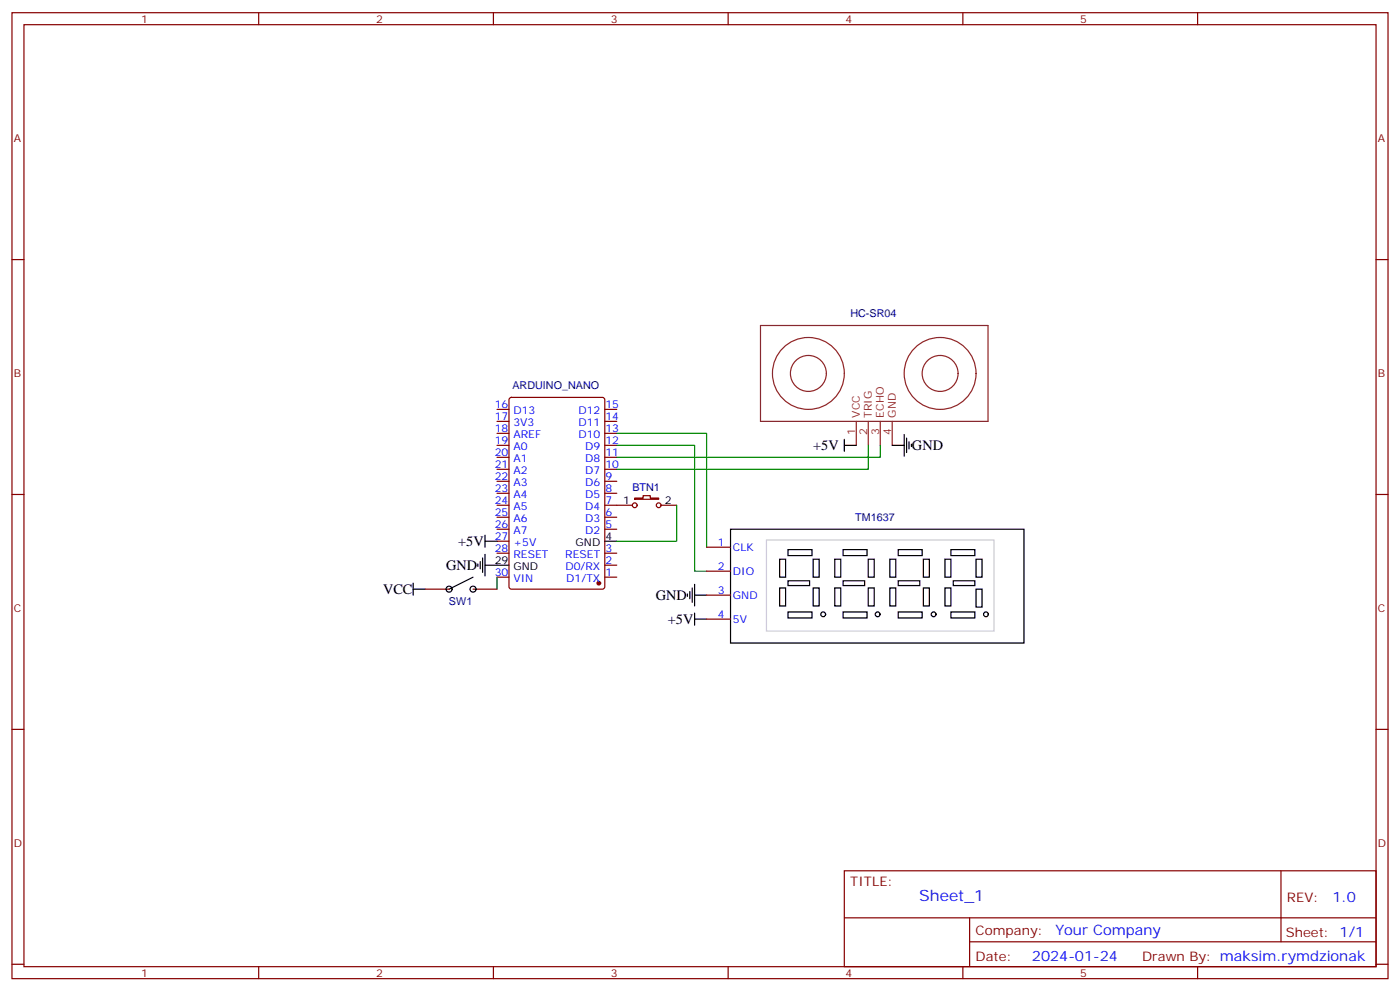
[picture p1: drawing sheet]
<svg xmlns="http://www.w3.org/2000/svg" width="412mm" height="292mm" viewBox="0 0 412 292" stroke-linecap="round" stroke-linejoin="round" font-family="sans-serif">
<g fill="none" stroke="#870000" stroke-width=".35">
<path d="M3.5 3.7h405.4v284.4h-405.4zM7.1 7.3h398.2v277.3h-398.2zM76.2 3.7v3.6M145.3 3.7v3.6M214.5 3.7v3.6M283.6 3.7v3.6M352.8 3.7v3.6M3.5 76.4h3.6M405.3 76.4h3.6M150.2 117.2l.4-.2h26.8l.7 .4 .1 55.3-.5 .7h-27.1l-.6-.4-.1-55.3zM146.4 138.1h3.5M146.4 134.6h3.5"/>
<path d="M146.4 131.1h3.5M146.4 127.6h3.5M146.4 124h3.5M146.4 120.5h3.5M178.2 138.1h3.5M178.2 134.6h3.5M178.2 131.1h3.5M178.2 127.6h3.5M178.2 124h3.5M178.2 120.5h3.5M3.5 145.6h3.6M146.4 155.8h3.5"/>
<path d="M146.4 152.3h3.5M146.4 148.7h3.5M146.4 145.2h3.5M146.4 141.7h3.5M146.4 159.3h3.5M178.2 155.8h3.5M178.2 152.3h3.5M178.2 148.7h8.1M178.2 145.2h3.5M178.2 141.7h3.5M187 146.6h2.4v-.7h2.2v.7h2.4v.4h-7zM194.7 148.7h4.6"/>
<path d="M405.3 145.6h3.6M125.2 173.4h7.1M139.3 173.4h7.1M146.4 169.9h3.5M146.4 162.8h3.5M178.2 169.9h3.5M178.2 166.4h3.5M178.2 162.8h3.5M208.1 175.2h7.1M208.1 168.1h7.1M208.1 161.1h7.1M208.1 182.2h7.1"/>
<path d="M3.5 214.7h3.6M405.3 214.7h3.6M248.7 256.3h156.6v28.3h-156.6zM377.3 256.4v20.8M248.7 270.2h156.5M285.6 277.2h119.6M285.6 270.2v14.1M3.5 283.8h3.6M76.2 284.6v3.5M145.3 284.6v3.5M214.5 284.6v3.5M283.6 284.6v3.5"/>
<path d="M352.8 284.6v3.5M405.3 283.8h3.6"/>
<circle cx="187" cy="148.7" r=".71"/>
<circle cx="194" cy="148.7" r=".71"/>
</g>
<circle cx="176.4" cy="171.7" r=".53" fill="#870000" stroke="#870000" stroke-width=".35"/>
<g fill="none" stroke="#000" stroke-width=".35">
<path d="M248.7 131.1h3.5M248.7 129.3v3.6M262.8 131.1h3.5M266.3 127.9v6.4M267.1 129v4.2M267.8 130v2.2M268.5 130.7v.7M142.9 159.3h3.5M142.9 157.6v3.5M178.2 159.3h3.5M215.2 155.8h86.4v33.5h-86.4zM121.7 173.4h3.5"/>
<path d="M121.7 171.7v3.5M139.3 169.9l-7 3.5M140.8 166v.7M141.5 165.3v2.1M142.2 164.3v4.2M142.9 166.4h7M142.9 163.2v6.3M202.5 174.8v.7M203.2 174.1v2.1M203.9 173.1v4.2M204.6 175.2h3.5M204.6 172v6.4"/>
<path d="M229.7 164.6h1.7v5.3h-1.7zM229.7 173.1h1.7v5.3h-1.7zM232.1 161.8h7.1v1.7h-7.1zM232.1 171h6.4v1.4h-6.4zM239.5 164.6h1.8v5.3h-1.8zM239.5 173.1h1.8v5.3h-1.8zM245.9 164.6h1.7v5.3h-1.7zM245.9 173.1h1.7v5.3h-1.7zM248.4 161.8h7v1.7h-7zM248.4 171h6.3v1.4h-6.3zM255.8 164.6h1.7v5.3h-1.7zM255.8 173.1h1.7v5.3h-1.7z"/>
<path d="M262.1 164.6h1.8v5.3h-1.8zM262.1 173.1h1.8v5.3h-1.8zM264.6 161.8h7v1.7h-7zM264.6 171h6.3v1.4h-6.3zM272 164.6h1.8v5.3h-1.8zM272 173.1h1.8v5.3h-1.8zM278.3 164.6h1.8v5.3h-1.8zM278.3 173.1h1.8v5.3h-1.8zM280.1 161.8h7.1v1.7h-7.1zM280.8 171h6.4v1.4h-6.4zM287.5 164.6h1.8v5.3h-1.8zM287.5 173.4h1.8v5.3h-1.8z"/>
<path d="M204.6 180.5v3.5M204.6 182.2h3.5M232.1 180.1h7.1v1.8h-7.1zM248.4 180.1h7v1.8h-7zM264.6 180.1h7v1.8h-7zM280.1 180.1h7.1v1.8h-7.1z"/>
<circle cx="132.3" cy="173.4" r=".88"/>
<circle cx="139.3" cy="173.4" r=".88"/>
<circle cx="242.5" cy="180.8" r=".71"/>
<circle cx="258.5" cy="180.8" r=".71"/>
<circle cx="275" cy="180.8" r=".7"/>
<circle cx="290.4" cy="180.8" r=".7"/>
</g>
<g fill="none" stroke="#8c2424" stroke-width=".35">
<path d="M224 95.8h67v28.2h-67zM252.2 124v7.1M255.8 124v7.1M259.3 124v7.1M262.8 124v7.1"/>
<circle cx="238.1" cy="109.9" r="10.6"/>
<circle cx="238.1" cy="109.9" r="5.3"/>
<circle cx="276.9" cy="109.9" r="10.6"/>
<circle cx="276.9" cy="109.9" r="5.3"/>
</g>
<path d="M181.7 127.6h26.4v33.5M181.7 131.1h22.9v37h3.5M255.8 131.1v7h-74.1M259.3 131.1v3.5h-77.6M199.3 148.7v10.6h-17.6M146.4 169.9v3.5" fill="none" stroke="#008700" stroke-width=".35"/>
<path d="M225.8 159h67v26.8h-67z" fill="none" stroke="#ccc" stroke-width=".35"/>
<text font-size="4.6" fill="#00f" x="270.8" y="265.4">Sheet_1</text>
<g font-size="4.2">
<text x="239.6" y="132.5">+5V</text>
<text x="268.6" y="132.5">GND</text>
<text x="135" y="160.7">+5V</text>
<text x="131.4" y="167.8">GND</text>
<text x="112.8" y="174.8">VCC</text>
<text x="193.1" y="176.6">GND</text>
<text x="196.7" y="183.7">+5V</text>
</g>
<g font-size="4.2" fill="#00f">
<text x="392.5" y="265.6">1.0</text>
<text x="310.9" y="275.2">Your Company</text>
<text x="304" y="283">2024-01-24</text>
</g>
<g font-size="3.9" fill="#800">
<text x="250.5" y="260.9">TITLE:</text>
<text x="379.1" y="265.6">REV:</text>
<text x="287.4" y="275.1">Company:</text>
<text x="378.7" y="275.7">Sheet: 1/1</text>
<text x="287.4" y="282.8">Date:</text>
<text x="336.4" y="282.9">Drawn By: maksim.rymdzionak</text>
</g>
<g font-size="3.2" fill="#800">
<text x="41.6" y="6.7">1</text>
<text x="110.8" y="6.7">2</text>
<text x="179.9" y="6.7">3</text>
<text x="249.1" y="6.7">4</text>
<text x="318.2" y="6.7">5</text>
<text x="4.1" y="41.8">A</text>
<text x="405.9" y="41.8">A</text>
<text x="4.1" y="111">B</text>
<text x="405.9" y="111">B</text>
<text x="4.1" y="180.1">C</text>
<text x="405.9" y="180.1">C</text>
<text x="4.1" y="249.3">D</text>
<text x="405.9" y="249.3">D</text>
<text x="41.6" y="287.5">1</text>
<text x="110.8" y="287.5">2</text>
<text x="179.9" y="287.5">3</text>
<text x="249.1" y="287.5">4</text>
<text x="318.2" y="287.5">5</text>
</g>
<g font-size="3.2" fill="#000080">
<text x="250.5" y="93.4">HC-SR04</text>
<text x="150.9" y="114.6">ARDUINO_NANO</text>
<text x="186.3" y="144.6">BTN1</text>
<text x="251.9" y="153.4">TM1637</text>
<text x="132.3" y="178.2">SW1</text>
</g>
<g font-size="3.2" fill="#00f">
<text x="145.7" y="120.2">16</text>
<text x="145.7" y="123.7">17</text>
<text x="151.2" y="121.9">D13</text>
<text x="151.2" y="125.4">3V3</text>
<text x="170.4" y="125.4">D11</text>
<text x="170.4" y="121.9">D12</text>
<text x="178.3" y="123.7">14</text>
<text x="178.3" y="120.2">15</text>
<text x="145.7" y="127.2">18</text>
<text x="145.7" y="130.7">19</text>
<text x="151.2" y="129">AREF</text>
<text x="170.4" y="129">D10</text>
<text x="178.3" y="130.7">12</text>
<text x="178.3" y="127.2">13</text>
<text x="145.7" y="134.3">20</text>
<text x="145.7" y="137.8">21</text>
<text x="151.2" y="132.5">A0</text>
<text x="151.2" y="136">A1</text>
<text x="172.4" y="136">D8</text>
<text x="172.4" y="132.5">D9</text>
<text x="178.3" y="137.8">10</text>
<text x="178.3" y="134.3">11</text>
<text x="145.7" y="141.3">22</text>
<text x="151.2" y="139.6">A2</text>
<text x="151.2" y="143.1">A3</text>
<text x="172.4" y="143.1">D6</text>
<text x="172.4" y="139.6">D7</text>
<text x="178.3" y="141.3">9</text>
<text x="145.7" y="144.9">23</text>
<text x="145.7" y="148.4">24</text>
<text x="151.2" y="146.6">A4</text>
<text x="172.4" y="146.6">D5</text>
<text x="178.3" y="148.4">7</text>
<text x="178.3" y="144.9">8</text>
<text x="145.7" y="151.9">25</text>
<text x="145.7" y="155.4">26</text>
<text x="151.2" y="150.1">A5</text>
<text x="151.2" y="153.7">A6</text>
<text x="172.4" y="153.7">D3</text>
<text x="172.4" y="150.1">D4</text>
<text x="178.3" y="155.4">5</text>
<text x="178.3" y="151.9">6</text>
<text x="145.7" y="159">27</text>
<text x="151.2" y="157.2">A7</text>
<text x="151.2" y="160.7">+5V</text>
<text x="172.4" y="157.2">D2</text>
<text x="211.4" y="160.7">1</text>
<text x="145.7" y="162.5">28</text>
<text x="151.2" y="164.3">RESET</text>
<text x="166.5" y="164.3">RESET</text>
<text x="166.6" y="167.8">D0/RX</text>
<text x="178.3" y="166">2</text>
<text x="178.3" y="162.5">3</text>
<text x="211.4" y="167.8">2</text>
<text x="215.9" y="162.1">CLK</text>
<text x="145.7" y="169.5">30</text>
<text x="151.2" y="171.3">VIN</text>
<text x="166.8" y="171.3">D1/TX</text>
<text x="178.3" y="169.5">1</text>
<text x="215.9" y="169.2">DIO</text>
<text x="211.4" y="174.8">3</text>
<text x="215.9" y="176.2">GND</text>
<text x="211.4" y="181.9">4</text>
<text x="215.9" y="183.3">5V</text>
</g>
<g font-size="3.2" fill="#8d2323">
<text x="253.3" y="123" transform="rotate(-90 253.3 123)">VCC</text>
<text x="256.8" y="123" transform="rotate(-90 256.8 123)">TRIG</text>
<text x="260.3" y="123" transform="rotate(-90 260.3 123)">ECHO</text>
<text x="263.9" y="123" transform="rotate(-90 263.9 123)">GND</text>
<text x="251.9" y="128.2" transform="rotate(-90 251.9 128.2)">1</text>
<text x="255.4" y="128.2" transform="rotate(-90 255.4 128.2)">2</text>
<text x="258.9" y="128.2" transform="rotate(-90 258.9 128.2)">3</text>
<text x="262.5" y="128.2" transform="rotate(-90 262.5 128.2)">4</text>
</g>
<g font-size="3.2">
<text x="183.5" y="148.4">1</text>
<text x="195.8" y="148.4">2</text>
<text x="169.6" y="160.7">GND</text>
<text x="178.3" y="159">4</text>
<text x="145.7" y="166">29</text>
<text x="151.2" y="167.8">GND</text>
</g>
</svg>
